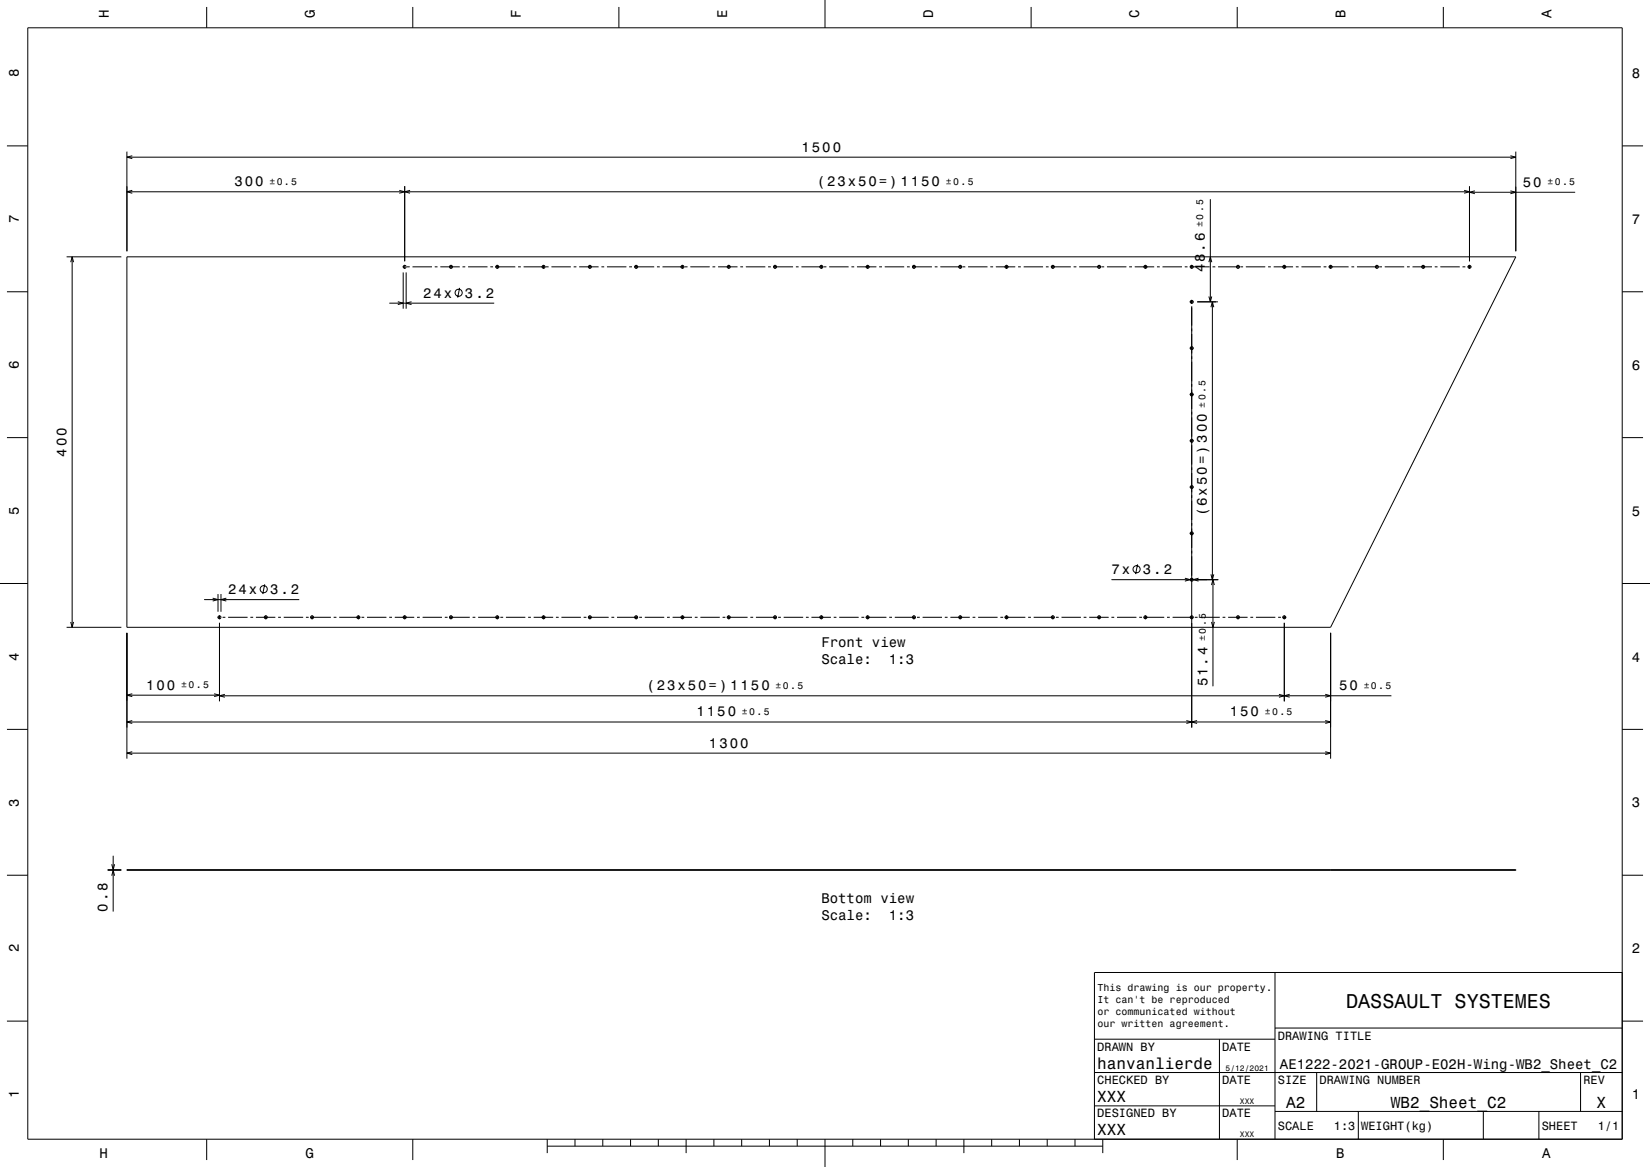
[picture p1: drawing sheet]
<svg xmlns="http://www.w3.org/2000/svg" width="594mm" height="420mm" viewBox="0 0 594 420" stroke-linecap="round" stroke-linejoin="round" font-family="sans-serif">
<g fill="none" stroke="#000" stroke-width=".36">
<path d="M10 10h574v400h-574zM74.4 2.5v7.5M148.6 2.5v7.5M222.8 2.5v7.5M297 0v10M371.2 2.5v7.5M445.4 2.5v7.5M519.6 2.5v7.5M2.5 52.5h7.5M45.7 54.6v35.8M45.7 56.6h500M47.6 56l-1.9 .6 1.9 .5"/>
<path d="M543.8 56l1.9 .6-1.9 .5M545.7 54.6v35.8M584 52.5h7.5M45.7 69h483.3M47.6 68.5l-1.9 .5 1.9 .5M143.7 68.5l2 .5-2 .5M145.7 67v27M147.6 68.5l-1.9 .5 1.9 .5M435.7 71.7v36.9M527.1 68.5l1.9 .5-1.9 .5M529 67v27M529 69.2h38.1"/>
<path d="M530.9 68.7l-1.9 .5 1.9 .5M543.8 68.7l1.9 .5-1.9 .5M24 92.4h19.7M25.5 94.4l.5-2 .5 2M26 92.4v133.4M45.7 92.4h500l-66.7 133.4h-433.3zM145 96h.5M145.2 98v13.1M145.7 95.3v1.4M146.2 98v13.1M146.5 96h1M148.5 96h7"/>
<path d="M156.5 96h1M158.5 96h7M162.3 95.3v1.4M166.5 96h1M168.5 96h7M176.5 96h1M178.3 96h7.2M179 95.3v1.4M186.5 96h1M188.5 96h7.9M195.7 95.3v1.4M196.5 96h1"/>
<path d="M198.5 96h7M206.5 96h1M208.5 96h7M212.4 95.3v1.4M216.5 96h1M218.5 96h7M226.5 96h1M228.3 96h7.2M229 95.3v1.4M236.5 96h1M238.5 96h7.9M245.7 95.3v1.4"/>
<path d="M246.5 96h1M248.5 96h7M256.5 96h1M258.5 96h7M262.4 95.3v1.4M266.5 96h1M268.5 96h7M276.5 96h1M278.3 96h7.2M279 95.3v1.4M286.5 96h1M288.5 96h7.9"/>
<path d="M295.7 95.3v1.4M296.5 96h1M298.5 96h7M306.5 96h1M308.5 96h7M312.3 95.3v1.4M316.5 96h1M318.5 96h7M326.5 96h1M328.3 96h7.2M329 95.3v1.4M336.5 96h1"/>
<path d="M338.5 96h7.9M345.7 95.3v1.4M346.5 96h1M348.5 96h7M356.5 96h1M358.5 96h7M362.3 95.3v1.4M366.5 96h1M368.5 96h7M376.5 96h1M378.3 96h7.2M379 95.3v1.4"/>
<path d="M386.5 96h1M388.5 96h7.9M395.7 95.3v1.4M396.5 96h1M398.5 96h7M406.5 96h1M408.5 96h7M412.4 95.3v1.4M416.5 96h1M418.5 96h7M426.5 96h1M428.3 96h7.2"/>
<path d="M429 95.3v1.4M435.2 94.4l.5-2 .5 2M436.5 96h1M438.5 96h7.9M445.7 95.3v1.4M446.5 96h1M448.5 96h7M456.5 96h1M458.5 96h7M462.4 95.3v1.4M466.5 96h1M468.5 96h7"/>
<path d="M476.5 96h1M478.3 96h7.2M479 95.3v1.4M486.5 96h1M488.5 96h7.9M495.7 95.3v1.4M496.5 96h1M498.5 96h7M506.5 96h1M508.5 96h7M512.3 95.3v1.4M516.5 96h1"/>
<path d="M518.5 96h7M526.5 96h1M528.3 96h1.4M529 95.3v1.4M2.5 105h7.5M140.1 109.1h37.8M143.2 108.6l2 .5-2 .5M148.1 108.6l-1.9 .5 1.9 .5M165.5 103.6l-.7 3.5M428.3 108.6h1.4M429 108.1v1.1M429 107.9v1.4"/>
<path d="M429 110.2v151.7M431 108.6h7.4M435.2 106.7l.5 1.9 .5-1.9M435.9 110.6l.5-2 .6 2M436.4 108.6v100M584 105h7.5M428.3 125.3h1.4M2.5 157.5h7.5M428.3 142h1.4M428.3 158.6h1.4M584 157.5h7.5M428.3 175.3h1.4"/>
<path d="M428.3 192h1.4M0 210h10M73.5 215.8h34.2M76.6 215.3l1.9 .5-1.9 .5M78.5 213.8v6.4M79.6 213.8v6.4M81.5 215.3l-1.9 .5 1.9 .5M95.3 210.3l-.7 3.5M400.1 208.6h38.6M409.5 203.1l-.7 3.5M426.6 208.1l1.9 .5-1.9 .5M431.5 208.1l-2 .5 2 .5"/>
<path d="M435.9 206.7l.5 1.9 .6-1.9M436.1 210.6l.6-2 .5 2M436.7 208.6v38.4M584 210h10M24 225.8h19.7M25.5 223.8l.5 2 .5-2M45.7 227.8v45.3M78.3 222.2h.8M79 221.5v1.4M79 224.2v28.2M80.1 222.2h1M82.1 222.2h7"/>
<path d="M90.1 222.2h1M92.1 222.2h7M95.7 221.5v1.4M100.1 222.2h1M102.1 222.2h7M110.1 222.2h1M111.7 222.2h7.4M112.3 221.5v1.4M120.1 222.2h1M122.1 222.2h7.6M129 221.5v1.4M130.1 222.2h1"/>
<path d="M132.1 222.2h7M140.1 222.2h1M142.1 222.2h7M145.7 221.5v1.4M150.1 222.2h1M152.1 222.2h7M160.1 222.2h1M161.7 222.2h7.4M162.3 221.5v1.4M170.1 222.2h1M172.1 222.2h7.6M179 221.5v1.4"/>
<path d="M180.1 222.2h1M182.1 222.2h7M190.1 222.2h1M192.1 222.2h7M195.7 221.5v1.4M200.1 222.2h1M202.1 222.2h7M210.1 222.2h1M211.7 222.2h7.4M212.4 221.5v1.4M220.1 222.2h1M222.1 222.2h7.6"/>
<path d="M229 221.5v1.4M230.1 222.2h1M232.1 222.2h7M240.1 222.2h1M242.1 222.2h7M245.7 221.5v1.4M250.1 222.2h1M252.1 222.2h7M260.1 222.2h1M261.7 222.2h7.4M262.4 221.5v1.4M270.1 222.2h1"/>
<path d="M272.1 222.2h7.6M279 221.5v1.4M280.1 222.2h1M282.1 222.2h7M290.1 222.2h1M292.1 222.2h7M295.7 221.5v1.4M300.1 222.2h1M302.1 222.2h7M310.1 222.2h1M311.7 222.2h7.4M312.3 221.5v1.4"/>
<path d="M320.1 222.2h1M322.1 222.2h7.6M329 221.5v1.4M330.1 222.2h1M332.1 222.2h7M340.1 222.2h1M342.1 222.2h7M345.7 221.5v1.4M350.1 222.2h1M352.1 222.2h7M360.1 222.2h1M361.7 222.2h7.4"/>
<path d="M362.3 221.5v1.4M370.1 222.2h1M372.1 222.2h7.6M379 221.5v1.4M380.1 222.2h1M382.1 222.2h7M390.1 222.2h1M392.1 222.2h7M395.7 221.5v1.4M400.1 222.2h1M402.1 222.2h7M410.1 222.2h1"/>
<path d="M411.7 222.2h7.4M412.4 221.5v1.4M420.1 222.2h1M422.1 222.2h7.6M430.1 222.2h1M432.1 222.2h7M436.1 223.8l.6 2 .5-2M440.1 222.2h1M442.1 222.2h7M445.7 221.5v1.4M450.1 222.2h1M452.1 222.2h7"/>
<path d="M460.1 222.2h1M461.7 222.2h1.3M462.4 221.5v1.4M462.4 224.2v28.2M479 227.8v45.3M45.7 250.2h33.3M47.6 249.7l-1.9 .5 1.9 .5M47.6 259.3l-1.9 .6 1.9 .5M77.1 249.7l1.9 .5-1.9 .5M80.9 249.9l-1.9 .5 1.9 .5M427.1 259.3l1.9 .6-1.9 .5M430.9 259.3l-1.9 .5 1.9 .6"/>
<path d="M460.4 249.9l2 .5-2 .5M464.3 249.9l-1.9 .5 1.9 .5M477.1 249.9l1.9 .5-1.9 .5M477.1 259.3l1.9 .5-1.9 .6M479 259.8l-433.3 .1M500.9 250.4h-421.9M2.5 262.5h7.5M45.7 271.1h433.3M47.6 270.5l-1.9 .6 1.9 .5M477.1 270.5l1.9 .6-1.9 .5M584 262.5h7.5M2.5 315h7.5"/>
<path d="M38.7 313.2h5M38.7 313h5M40.2 315.2l.5-2 .6 2M40.2 311l.5 2 .6-2M40.7 308v20.1M45.7 313h500v.2h-500zM479 313v.2M584 315h7.5M459 350v60M584 350h-190v60M2.5 367.5h7.5M394 374h65"/>
<path d="M439 374v36M459 370h125M584 367.5h7.5M394 398h65M394 386h190M474 386v14M569 386v14M74.4 410v7.5M148.6 410v7.5M197 412.5h200M197 410v5M207 410v2.5"/>
<path d="M217 410v2.5M227 410v2.5M237 410v2.5M247 410v5M257 410v2.5M267 410v2.5M277 410v2.5M287 410v2.5M297 410v10M307 410v2.5M317 410v2.5M327 410v2.5"/>
<path d="M337 410v2.5M347 410v5M357 410v2.5M367 410v2.5M377 410v2.5M387 410v2.5M397 410v5M445.4 410v7.5M459 400h125M489 400v10M519.6 410v7.5M534 400v10"/>
<path d="M554 400v10"/>
<circle cx="145.7" cy="96" r=".53"/>
<circle cx="162.4" cy="96" r=".53"/>
<circle cx="179" cy="96" r=".53"/>
<circle cx="195.7" cy="96" r=".53"/>
<circle cx="212.4" cy="96" r=".53"/>
<circle cx="229" cy="96" r=".53"/>
<circle cx="245.7" cy="96" r=".53"/>
<circle cx="262.3" cy="96" r=".53"/>
<circle cx="279" cy="96" r=".53"/>
<circle cx="295.7" cy="96" r=".53"/>
<circle cx="312.3" cy="96" r=".53"/>
<circle cx="329" cy="96" r=".53"/>
<circle cx="345.7" cy="96" r=".53"/>
<circle cx="362.3" cy="96" r=".53"/>
<circle cx="379" cy="96" r=".53"/>
<circle cx="395.7" cy="96" r=".53"/>
<circle cx="412.4" cy="96" r=".53"/>
<circle cx="429" cy="96" r=".53"/>
<circle cx="445.7" cy="96" r=".53"/>
<circle cx="462.3" cy="96" r=".53"/>
<circle cx="479" cy="96" r=".53"/>
<circle cx="495.7" cy="96" r=".53"/>
<circle cx="512.3" cy="96" r=".53"/>
<circle cx="529" cy="96" r=".53"/>
<circle cx="165.1" cy="105.4" r="1.28"/>
<circle cx="429" cy="108.6" r=".53"/>
<circle cx="429" cy="125.3" r=".53"/>
<circle cx="429" cy="142" r=".53"/>
<circle cx="429" cy="158.6" r=".53"/>
<circle cx="429" cy="175.3" r=".53"/>
<circle cx="429" cy="192" r=".53"/>
<circle cx="94.9" cy="212" r="1.28"/>
<circle cx="409.2" cy="204.9" r="1.28"/>
<circle cx="429" cy="208.6" r=".53"/>
<circle cx="79" cy="222.2" r=".53"/>
<circle cx="95.7" cy="222.2" r=".53"/>
<circle cx="112.3" cy="222.2" r=".53"/>
<circle cx="129" cy="222.2" r=".53"/>
<circle cx="145.7" cy="222.2" r=".53"/>
<circle cx="162.3" cy="222.2" r=".53"/>
<circle cx="179" cy="222.2" r=".53"/>
<circle cx="195.7" cy="222.2" r=".53"/>
<circle cx="212.3" cy="222.2" r=".53"/>
<circle cx="229" cy="222.2" r=".53"/>
<circle cx="245.7" cy="222.2" r=".53"/>
<circle cx="262.3" cy="222.2" r=".53"/>
<circle cx="279" cy="222.2" r=".53"/>
<circle cx="295.7" cy="222.2" r=".53"/>
<circle cx="312.3" cy="222.2" r=".53"/>
<circle cx="329" cy="222.2" r=".53"/>
<circle cx="345.7" cy="222.2" r=".53"/>
<circle cx="362.3" cy="222.2" r=".53"/>
<circle cx="379" cy="222.2" r=".53"/>
<circle cx="395.7" cy="222.2" r=".53"/>
<circle cx="412.3" cy="222.2" r=".53"/>
<circle cx="429" cy="222.2" r=".53"/>
<circle cx="445.7" cy="222.2" r=".53"/>
<circle cx="462.4" cy="222.2" r=".53"/>
</g>
<text font-size="7.2" x="484.6" y="362.6">DASSAULT SYSTEMES</text>
<g font-size="5.8">
<text x="395" y="384.6">hanvanlierde</text>
<text x="395" y="396.6">XXX</text>
<text x="463" y="398.6">A2</text>
<text x="500.7" y="398.6">WB2_Sheet_C2</text>
<text x="574.8" y="398.6">X</text>
<text x="395" y="408.6">XXX</text>
</g>
<g font-size="5">
<text x="39.1" y="6.5" transform="rotate(-90 39.1 6.5)">H</text>
<text x="113.3" y="6.5" transform="rotate(-90 113.3 6.5)">G</text>
<text x="187.5" y="6.5" transform="rotate(-90 187.5 6.5)">F</text>
<text x="261.7" y="6.5" transform="rotate(-90 261.7 6.5)">E</text>
<text x="335.9" y="6.5" transform="rotate(-90 335.9 6.5)">D</text>
<text x="410.1" y="6.5" transform="rotate(-90 410.1 6.5)">C</text>
<text x="484.3" y="6.5" transform="rotate(-90 484.3 6.5)">B</text>
<text x="558.5" y="6.5" transform="rotate(-90 558.5 6.5)">A</text>
<text x="6.8" y="27.8" transform="rotate(-90 6.8 27.8)">8</text>
<text x="587.5" y="28.1">8</text>
<text x="288.6" y="54.6">1500</text>
<text x="84.4" y="67">300</text>
<text x="294" y="67">(23x50=) 1150</text>
<text x="548.2" y="67.2">50</text>
<text x="6.8" y="80.3" transform="rotate(-90 6.8 80.3)">7</text>
<text x="587.5" y="80.6">7</text>
<text x="433.7" y="98" transform="rotate(-90 433.7 98)">48.6</text>
<text x="152.3" y="107.1">24x</text>
<text x="167.4" y="107.1">3.2</text>
<text x="6.8" y="132.8" transform="rotate(-90 6.8 132.8)">6</text>
<text x="587.5" y="133.1">6</text>
<text x="24" y="164.4" transform="rotate(-90 24 164.4)">400</text>
<text x="6.8" y="185.3" transform="rotate(-90 6.8 185.3)">5</text>
<text x="434.4" y="185.8" transform="rotate(-90 434.4 185.8)">(6x50=) 300</text>
<text x="587.5" y="185.6">5</text>
<text x="400.1" y="206.6">7x</text>
<text x="411.5" y="206.6">3.2</text>
<text x="82.1" y="213.8">24x</text>
<text x="97.2" y="213.8">3.2</text>
<text x="295.7" y="233">Front view</text>
<text x="6.8" y="237.8" transform="rotate(-90 6.8 237.8)">4</text>
<text x="295.7" y="239">Scale:</text>
<text x="320" y="239">1:3</text>
<text x="587.5" y="238.1">4</text>
<text x="52.6" y="248.2">100</text>
<text x="232.7" y="248.4">(23x50=) 1150</text>
<text x="434.7" y="247" transform="rotate(-90 434.7 247)">51.4</text>
<text x="482.1" y="248.4">50</text>
<text x="250.8" y="257.9">1150</text>
<text x="442.7" y="257.8">150</text>
<text x="255.2" y="269.1">1300</text>
<text x="6.8" y="290.3" transform="rotate(-90 6.8 290.3)">3</text>
<text x="587.5" y="290.6">3</text>
<text x="38.7" y="328.1" transform="rotate(-90 38.7 328.1)">0.8</text>
<text x="295.7" y="325.1">Bottom view</text>
<text x="295.7" y="331.1">Scale:</text>
<text x="320" y="331.1">1:3</text>
<text x="6.8" y="342.8" transform="rotate(-90 6.8 342.8)">2</text>
<text x="587.5" y="343.1">2</text>
<text x="460.8" y="384.8">AE1222-2021-GROUP-E02H-Wing-WB2_Sheet_C2</text>
<text x="6.8" y="395.3" transform="rotate(-90 6.8 395.3)">1</text>
<text x="587.5" y="395.6">1</text>
<text x="35.8" y="416.8">H</text>
<text x="110" y="416.8">G</text>
<text x="481" y="416.8">B</text>
<text x="555.2" y="416.8">A</text>
</g>
<g font-size="4.3">
<text x="460" y="374.2">DRAWING TITLE</text>
<text x="395" y="378.2">DRAWN BY</text>
<text x="440" y="378.2">DATE</text>
<text x="395" y="390.2">CHECKED BY</text>
<text x="440" y="390.2">DATE</text>
<text x="460" y="390.2">SIZE</text>
<text x="475" y="390.2">DRAWING NUMBER</text>
<text x="570" y="390.2">REV</text>
<text x="395" y="402.2">DESIGNED BY</text>
<text x="440" y="402.2">DATE</text>
<text x="460" y="406.6">SCALE</text>
<text x="480.2" y="406.6">1:3</text>
<text x="490" y="406.6">WEIGHT(kg)</text>
<text x="555" y="406.6">SHEET</text>
<text x="575.2" y="406.6">1/1</text>
</g>
<g font-size="3.6">
<text x="395.1" y="356.8">This drawing is our property.</text>
<text x="395.1" y="361.2">It can't be reproduced</text>
<text x="395.1" y="365.5">or communicated without</text>
<text x="395.1" y="369.8">our written agreement.</text>
</g>
<g font-size="3.5">
<text x="97" y="66.5">±0.5</text>
<text x="340.5" y="66.5">±0.5</text>
<text x="557.1" y="66.7">±0.5</text>
<text x="433.2" y="81.7" transform="rotate(-90 433.2 81.7)">±0.5</text>
<text x="433.9" y="146.8" transform="rotate(-90 433.9 146.8)">±0.5</text>
<text x="434.1" y="230.7" transform="rotate(-90 434.1 230.7)">±0.5</text>
<text x="65.3" y="247.7">±0.5</text>
<text x="279.2" y="247.9">±0.5</text>
<text x="490.9" y="247.9">±0.5</text>
<text x="267.1" y="257.3">±0.5</text>
<text x="455.3" y="257.3">±0.5</text>
</g>
<g font-size="2.9">
<text x="441.2" y="385.3">5/12/2021</text>
<text x="446.4" y="397.3">XXX</text>
<text x="446.4" y="409.3">XXX</text>
</g>
</svg>
